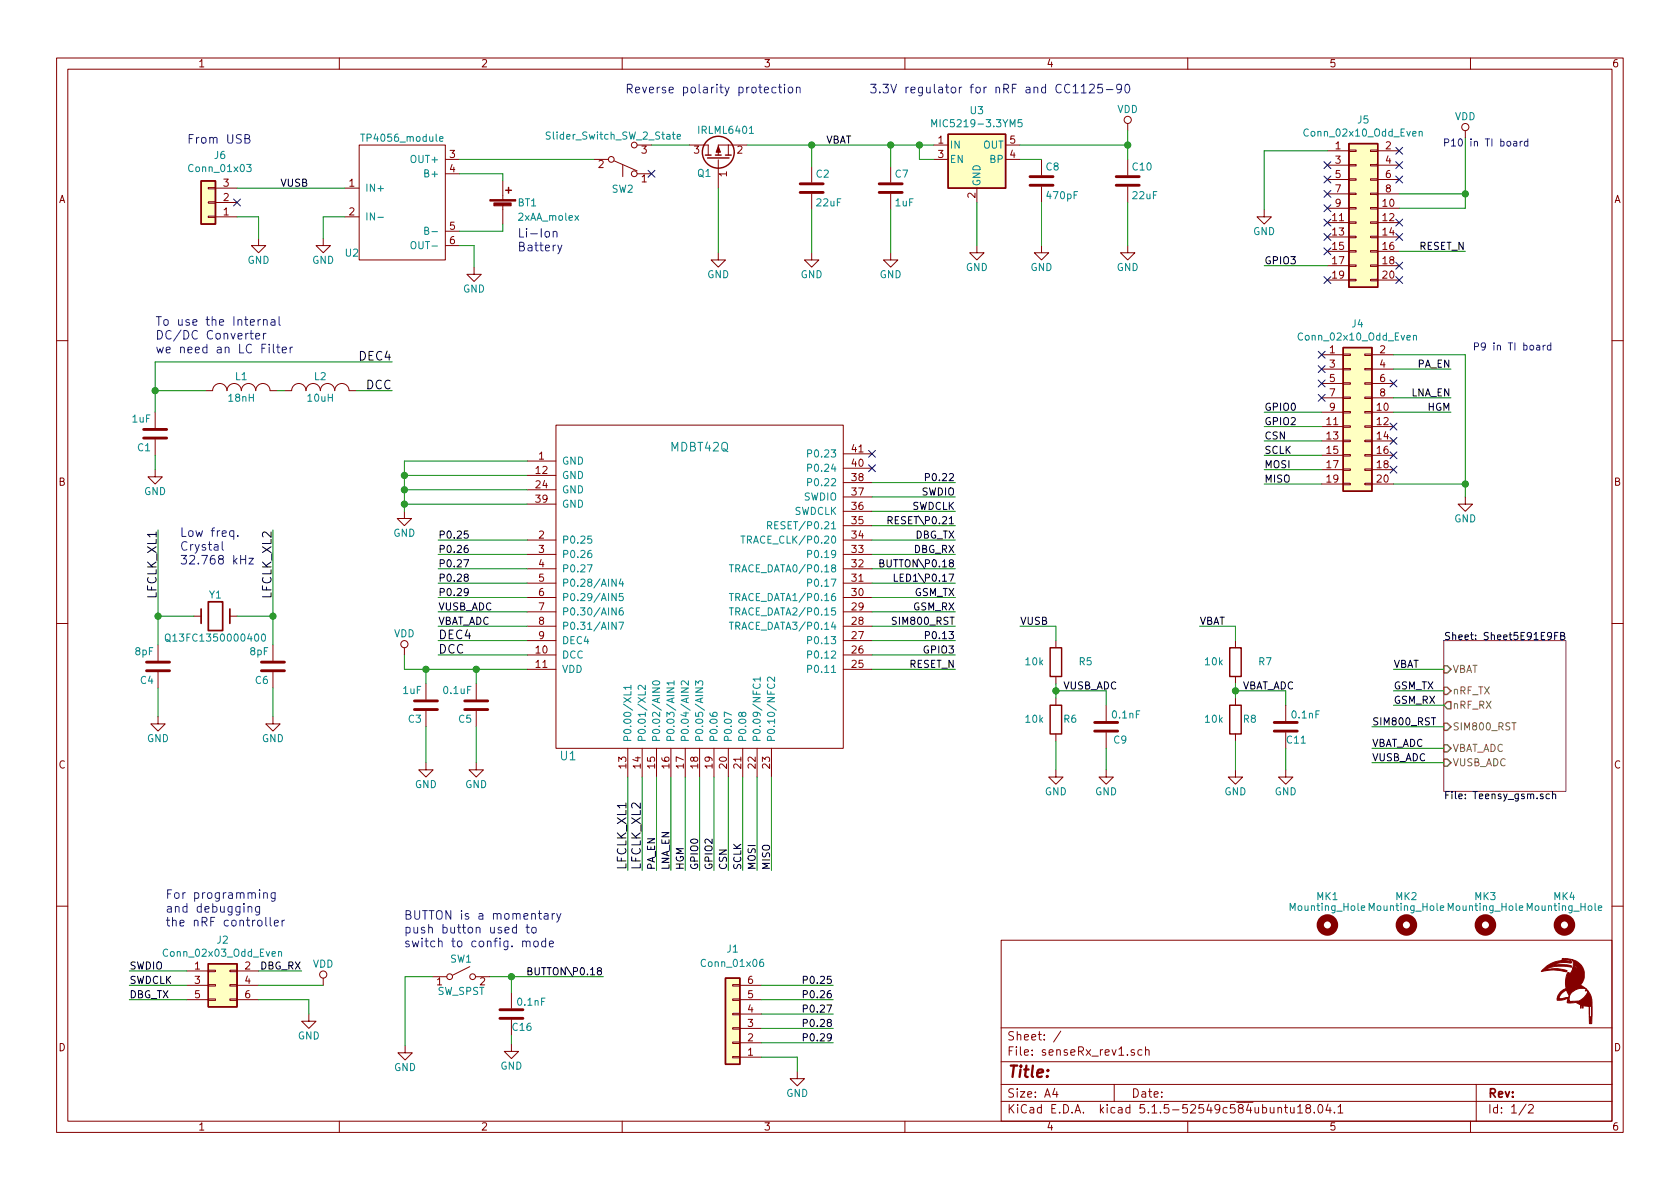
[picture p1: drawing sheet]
EESchema Schematic File Version 4
EELAYER 30 0
EELAYER END
$Descr A4 11693 8268
encoding utf-8
Sheet 1 2
Title ""
Date ""
Rev ""
Comp ""
Comment1 ""
Comment2 ""
Comment3 ""
Comment4 ""
$EndDescr
$Comp
L sense:Battery_Cell BT1
U 1 1
P 3500 1450
F 0 "BT1" H 3600 1500 50  0000 L CNN
F 1 "2xAA_molex" H 3600 1400 50  0000 L CNN
F 2 "sense_fp:JST_XH_B2B-XH-A_1x02_P2.50mm_Vertical" H 3500 1490 60  0001 C CNN
F 3 "" V 3500 1490 60  0000 C CNN
	1    3500 1450
	1    0    0    -1  
$EndComp
$Comp
L sense:Crystal Y1
U 1 1
P 1500 4280
F 0 "Y1" H 1500 4430 50  0000 C CNN
F 1 "Q13FC1350000400" H 1500 4130 50  0000 C CNN
F 2 "sense_fp:Q13FC1350000400_SMD Crystals 32.768KHz" H 1500 4280 50  0001 C CNN
F 3 "" H 1500 4280 50  0000 C CNN
	1    1500 4280
	1    0    0    -1  
$EndComp
$Comp
L sense:LOGO #G1
U 1 1
P 10905 6890
F 0 "#G1" H 10905 6692 60  0001 C CNN
F 1 "LOGO" H 10905 7088 60  0001 C CNN
F 2 "sense_rev3_fp:LOGO" H 10905 6890 60  0001 C CNN
F 3 "" H 10905 6890 60  0001 C CNN
	1    10905 6890
	1    0    0    -1  
$EndComp
$Comp
L sense:C C2
U 1 1
P 5650 1300
F 0 "C2" H 5675 1400 50  0000 L CNN
F 1 "22uF" H 5675 1200 50  0000 L CNN
F 2 "sense_fp:C_1206_3216Metric" H 5688 1150 30  0001 C CNN
F 3 "" H 5650 1300 60  0000 C CNN
	1    5650 1300
	1    0    0    -1  
$EndComp
$Comp
L sense:Mounting_Hole MK1
U 1 1
P 9240 6430
F 0 "MK1" H 9240 6630 50  0000 C CNN
F 1 "Mounting_Hole" H 9240 6555 50  0000 C CNN
F 2 "sense_fp:MountingHole_2.7mm_M2.5" H 9240 6430 50  0001 C CNN
F 3 "" H 9240 6430 50  0001 C CNN
	1    9240 6430
	1    0    0    -1  
$EndComp
$Comp
L sense:GND #PWR03
U 1 1
P 3300 1850
F 0 "#PWR03" H 3300 1600 50  0001 C CNN
F 1 "GND" H 3300 1700 50  0000 C CNN
F 2 "" H 3300 1850 60  0000 C CNN
F 3 "" H 3300 1850 60  0000 C CNN
	1    3300 1850
	1    0    0    -1  
$EndComp
$Comp
L sense:VDD #PWR06
U 1 1
P 7850 900
F 0 "#PWR06" H 7850 750 50  0001 C CNN
F 1 "VDD" H 7850 1050 50  0000 C CNN
F 2 "" H 7850 900 60  0000 C CNN
F 3 "" H 7850 900 60  0000 C CNN
	1    7850 900 
	1    0    0    -1  
$EndComp
$Comp
L sense:Mounting_Hole MK2
U 1 1
P 9790 6430
F 0 "MK2" H 9790 6630 50  0000 C CNN
F 1 "Mounting_Hole" H 9790 6555 50  0000 C CNN
F 2 "sense_fp:MountingHole_2.7mm_M2.5" H 9790 6430 50  0001 C CNN
F 3 "" H 9790 6430 50  0001 C CNN
	1    9790 6430
	1    0    0    -1  
$EndComp
$Comp
L sense:Mounting_Hole MK3
U 1 1
P 10340 6430
F 0 "MK3" H 10340 6630 50  0000 C CNN
F 1 "Mounting_Hole" H 10340 6555 50  0000 C CNN
F 2 "sense_fp:MountingHole_2.7mm_M2.5" H 10340 6430 50  0001 C CNN
F 3 "" H 10340 6430 50  0001 C CNN
	1    10340 6430
	1    0    0    -1  
$EndComp
$Comp
L sense:Mounting_Hole MK4
U 1 1
P 10890 6430
F 0 "MK4" H 10890 6630 50  0000 C CNN
F 1 "Mounting_Hole" H 10890 6555 50  0000 C CNN
F 2 "sense_fp:MountingHole_2.7mm_M2.5" H 10890 6430 50  0001 C CNN
F 3 "" H 10890 6430 50  0001 C CNN
	1    10890 6430
	1    0    0    -1  
$EndComp
$Comp
L sense:INDUCTOR_SMALL L2
U 1 1
P 2230 2710
F 0 "L2" H 2230 2810 50  0000 C CNN
F 1 "10uH" H 2230 2660 50  0000 C CNN
F 2 "sense_fp:L_0805" H 2230 2710 60  0001 C CNN
F 3 "" H 2230 2710 60  0000 C CNN
	1    2230 2710
	1    0    0    -1  
$EndComp
$Comp
L sense:GND #PWR01
U 1 1
P 2820 7270
F 0 "#PWR01" H 2820 7020 50  0001 C CNN
F 1 "GND" H 2820 7120 50  0000 C CNN
F 2 "" H 2820 7270 60  0000 C CNN
F 3 "" H 2820 7270 60  0000 C CNN
	1    2820 7270
	1    0    0    -1  
$EndComp
$Comp
L sense:GND #PWR011
U 1 1
P 1100 4980
F 0 "#PWR011" H 1100 4730 50  0001 C CNN
F 1 "GND" H 1100 4830 50  0000 C CNN
F 2 "" H 1100 4980 60  0000 C CNN
F 3 "" H 1100 4980 60  0000 C CNN
	1    1100 4980
	1    0    0    -1  
$EndComp
$Comp
L sense:GND #PWR014
U 1 1
P 1900 4980
F 0 "#PWR014" H 1900 4730 50  0001 C CNN
F 1 "GND" H 1900 4830 50  0000 C CNN
F 2 "" H 1900 4980 60  0000 C CNN
F 3 "" H 1900 4980 60  0000 C CNN
	1    1900 4980
	1    0    0    -1  
$EndComp
$Comp
L sense:GND #PWR02
U 1 1
P 1080 3260
F 0 "#PWR02" H 1080 3010 50  0001 C CNN
F 1 "GND" H 1080 3110 50  0000 C CNN
F 2 "" H 1080 3260 60  0000 C CNN
F 3 "" H 1080 3260 60  0000 C CNN
	1    1080 3260
	1    0    0    -1  
$EndComp
$Comp
L sense:GND #PWR010
U 1 1
P 2965 5300
F 0 "#PWR010" H 2965 5050 50  0001 C CNN
F 1 "GND" H 2965 5150 50  0000 C CNN
F 2 "" H 2965 5300 60  0000 C CNN
F 3 "" H 2965 5300 60  0000 C CNN
	1    2965 5300
	1    0    0    -1  
$EndComp
$Comp
L sense:GND #PWR012
U 1 1
P 3315 5300
F 0 "#PWR012" H 3315 5050 50  0001 C CNN
F 1 "GND" H 3315 5150 50  0000 C CNN
F 2 "" H 3315 5300 60  0000 C CNN
F 3 "" H 3315 5300 60  0000 C CNN
	1    3315 5300
	1    0    0    -1  
$EndComp
$Comp
L sense:GND #PWR07
U 1 1
P 2815 3550
F 0 "#PWR07" H 2815 3300 50  0001 C CNN
F 1 "GND" H 2815 3400 50  0000 C CNN
F 2 "" H 2815 3550 60  0000 C CNN
F 3 "" H 2815 3550 60  0000 C CNN
	1    2815 3550
	1    0    0    -1  
$EndComp
Text Label 3050 4450 0    60   ~ 0
DEC4
Text Label 3050 4550 0    60   ~ 0
DCC
$Comp
L sense:VDD #PWR09
U 1 1
P 2815 4550
F 0 "#PWR09" H 2815 4400 50  0001 C CNN
F 1 "VDD" H 2815 4700 50  0000 C CNN
F 2 "" H 2815 4550 60  0000 C CNN
F 3 "" H 2815 4550 60  0000 C CNN
	1    2815 4550
	1    0    0    -1  
$EndComp
Text Label 2730 2510 2    60   ~ 0
DEC4
Text Label 2730 2710 2    60   ~ 0
DCC
Text Label 4370 6050 1    60   ~ 0
LFCLK_XL1
Text Label 4470 6050 1    60   ~ 0
LFCLK_XL2
Text Label 1100 3680 3    60   ~ 0
LFCLK_XL1
Text Label 1900 3680 3    60   ~ 0
LFCLK_XL2
Text Label 900  6750 0    50   ~ 0
SWDIO
Text Label 900  6850 0    50   ~ 0
SWDCLK
$Comp
L sense:VDD #PWR05
U 1 1
P 2250 6850
F 0 "#PWR05" H 2250 6700 50  0001 C CNN
F 1 "VDD" H 2250 7000 50  0000 C CNN
F 2 "" H 2250 6850 60  0000 C CNN
F 3 "" H 2250 6850 60  0000 C CNN
	1    2250 6850
	1    0    0    -1  
$EndComp
$Comp
L sense:C C6
U 1 1
P 1900 4630
F 0 "C6" H 1925 4730 50  0000 L CNN
F 1 "8pF" H 1925 4530 50  0000 L CNN
F 2 "sense_fp:C_0402_1005Metric" H 1938 4480 30  0001 C CNN
F 3 "" H 1900 4630 60  0000 C CNN
	1    1900 4630
	-1   0    0    1   
$EndComp
$Comp
L sense:C C4
U 1 1
P 1100 4630
F 0 "C4" H 1125 4730 50  0000 L CNN
F 1 "8pF" H 1125 4530 50  0000 L CNN
F 2 "sense_fp:C_0402_1005Metric" H 1138 4480 30  0001 C CNN
F 3 "" H 1100 4630 60  0000 C CNN
	1    1100 4630
	-1   0    0    1   
$EndComp
$Comp
L sense:C C3
U 1 1
P 2965 4900
F 0 "C3" H 2990 5000 50  0000 L CNN
F 1 "1uF" H 2990 4800 50  0000 L CNN
F 2 "sense_fp:C_0603_1608Metric" H 3003 4750 30  0001 C CNN
F 3 "" H 2965 4900 60  0000 C CNN
	1    2965 4900
	-1   0    0    1   
$EndComp
$Comp
L sense:C C5
U 1 1
P 3315 4900
F 0 "C5" H 3340 5000 50  0000 L CNN
F 1 "0.1uF" H 3340 4800 50  0000 L CNN
F 2 "sense_fp:C_0402_1005Metric" H 3353 4750 30  0001 C CNN
F 3 "" H 3315 4900 60  0000 C CNN
	1    3315 4900
	-1   0    0    1   
$EndComp
$Comp
L sense:C C1
U 1 1
P 1080 3010
F 0 "C1" H 1105 3110 50  0000 L CNN
F 1 "1uF" H 1105 2910 50  0000 L CNN
F 2 "sense_fp:C_0603_1608Metric" H 1118 2860 30  0001 C CNN
F 3 "" H 1080 3010 60  0000 C CNN
	1    1080 3010
	-1   0    0    1   
$EndComp
$Comp
L sense:INDUCTOR_SMALL L1
U 1 1
P 1680 2710
F 0 "L1" H 1680 2810 50  0000 C CNN
F 1 "18nH" H 1680 2660 50  0000 C CNN
F 2 "sense_fp:C_0603_1608Metric" H 1680 2710 60  0001 C CNN
F 3 "" H 1680 2710 60  0000 C CNN
	1    1680 2710
	1    0    0    -1  
$EndComp
$Comp
L sense:Q_PMOS_DGS Q1
U 1 1
P 5000 1100
F 0 "Q1" V 4900 1250 50  0000 R CNN
F 1 "IRLML6401" V 5200 1250 50  0000 R CNN
F 2 "sense_fp:SOT-23" H 5200 1200 29  0001 C CNN
F 3 "" H 5000 1100 60  0000 C CNN
	1    5000 1100
	0    -1   -1   0   
$EndComp
Wire Wire Line
	1080 2510 1080 2710
Wire Wire Line
	1080 2710 1430 2710
Wire Wire Line
	1080 3160 1080 3260
Wire Wire Line
	1080 2510 2730 2510
Connection ~ 1080 2710
Wire Wire Line
	2815 4650 2965 4650
Wire Wire Line
	2965 4750 2965 4650
Connection ~ 2965 4650
Wire Wire Line
	3315 4750 3315 4650
Wire Wire Line
	2965 5050 2965 5300
Wire Wire Line
	1100 3680 1100 4280
Wire Wire Line
	1650 4280 1900 4280
Wire Wire Line
	1900 3680 1900 4280
Wire Wire Line
	1100 4780 1100 4980
Wire Wire Line
	1900 4780 1900 4980
Connection ~ 1900 4280
Wire Wire Line
	1350 4280 1100 4280
Connection ~ 1100 4280
Wire Wire Line
	2815 3200 2815 3300
Connection ~ 2815 3300
Connection ~ 2815 3400
Connection ~ 2815 3500
Wire Wire Line
	2815 4550 2815 4650
Wire Wire Line
	3315 5050 3315 5300
Wire Wire Line
	1980 2710 1930 2710
Wire Wire Line
	2730 2710 2480 2710
Wire Wire Line
	5200 1000 5650 1000
Wire Wire Line
	1080 2710 1080 2860
Wire Wire Line
	1900 4280 1900 4480
Wire Wire Line
	1100 4280 1100 4480
Wire Wire Line
	2815 3300 2815 3400
Wire Wire Line
	2815 3400 2815 3500
Wire Wire Line
	2815 3500 2815 3550
Wire Wire Line
	5650 1000 5650 1150
Text Notes 3600 1750 0    60   ~ 0
Li-Ion\nBattery
Text Notes 4350 650  0    60   ~ 0
Reverse polarity protection
Text Notes 2810 6595 0    60   ~ 0
BUTTON is a momentary \npush button used to \nswitch to config. mode
Text Notes 1080 2460 0    60   ~ 0
To use the Internal \nDC/DC Converter \nwe need an LC Filter
Text Notes 1150 6450 0    60   ~ 0
For programming \nand debugging \nthe nRF controller
Text Notes 1250 3930 0    60   ~ 0
Low freq. \nCrystal\n32.768 kHz\n
$Comp
L sense:GND #PWR04
U 1 1
P 2150 7050
F 0 "#PWR04" H 2150 6800 50  0001 C CNN
F 1 "GND" H 2150 6900 50  0000 C CNN
F 2 "" H 2150 7050 60  0000 C CNN
F 3 "" H 2150 7050 60  0000 C CNN
	1    2150 7050
	1    0    0    -1  
$EndComp
$Comp
L sense:Slider_Switch_SW_2_State SW2
U 1 1
P 4335 1100
F 0 "SW2" H 4335 1310 50  0000 C CNN
F 1 "Slider_Switch_SW_2_State" H 4270 940 50  0000 C CNN
F 2 "sense_fp:SlideSwitch_1P2T_Straight" H 4335 1100 50  0001 C CNN
F 3 "" H 4335 1100 50  0001 C CNN
	1    4335 1100
	1    0    0    1   
$EndComp
Wire Wire Line
	4535 1000 4800 1000
$Comp
L sense:C C16
U 1 1
P 3560 7050
F 0 "C16" H 3410 7145 50  0000 L CNN
F 1 "0.1nF" H 3315 6970 50  0000 L CNN
F 2 "sense_fp:C_0402_1005Metric" H 3598 6900 30  0001 C CNN
F 3 "" H 3560 7050 60  0000 C CNN
	1    3560 7050
	-1   0    0    1   
$EndComp
$Comp
L sense:GND #PWR032
U 1 1
P 3560 7260
F 0 "#PWR032" H 3560 7010 50  0001 C CNN
F 1 "GND" H 3560 7110 50  0000 C CNN
F 2 "" H 3560 7260 60  0000 C CNN
F 3 "" H 3560 7260 60  0000 C CNN
	1    3560 7260
	1    0    0    -1  
$EndComp
$Comp
L sense:Conn_02x03_Odd_Even J2
U 1 1
P 1500 6850
F 0 "J2" H 1550 7167 50  0000 C CNN
F 1 "Conn_02x03_Odd_Even" H 1550 7076 50  0000 C CNN
F 2 "sense_fp:PinHeader_2x03_P2.54mm_Vertical" H 1500 6850 50  0001 C CNN
F 3 "~" H 1500 6850 50  0001 C CNN
	1    1500 6850
	1    0    0    -1  
$EndComp
$Comp
L sense:SW_SPST SW1
U 1 1
P 3210 6790
F 0 "SW1" H 3210 6915 50  0000 C CNN
F 1 "SW_SPST" H 3210 6690 50  0000 C CNN
F 2 "sense_fp:SW_PUSH_6mm" H 3210 6790 50  0001 C CNN
F 3 "" H 3210 6790 50  0001 C CNN
	1    3210 6790
	1    0    0    -1  
$EndComp
NoConn ~ 4535 1200
$Comp
L sense:Conn_02x10_Odd_Even J5
U 1 1
P 9440 1440
F 0 "J5" H 9490 2057 50  0000 C CNN
F 1 "Conn_02x10_Odd_Even" H 9490 1966 50  0000 C CNN
F 2 "Connector_PinSocket_1.27mm:PinSocket_2x10_P1.27mm_Vertical" H 9440 1440 50  0001 C CNN
F 3 "~" H 9440 1440 50  0001 C CNN
	1    9440 1440
	1    0    0    -1  
$EndComp
$Comp
L sense:Conn_02x10_Odd_Even J4
U 1 1
P 9400 2860
F 0 "J4" H 9450 3477 50  0000 C CNN
F 1 "Conn_02x10_Odd_Even" H 9450 3386 50  0000 C CNN
F 2 "Connector_PinSocket_1.27mm:PinSocket_2x10_P1.27mm_Vertical" H 9400 2860 50  0001 C CNN
F 3 "~" H 9400 2860 50  0001 C CNN
	1    9400 2860
	1    0    0    -1  
$EndComp
Text Notes 10650 1020 2    50   ~ 0
P10 in TI board
Text Notes 10810 2440 2    50   ~ 0
P9 in TI board
Text Label 8800 2860 0    50   ~ 0
GPIO0
Text Label 8800 2960 0    50   ~ 0
GPIO2
Text Label 8800 3060 0    50   ~ 0
CSN
Text Label 8800 3160 0    50   ~ 0
SCLK
Text Label 8800 3260 0    50   ~ 0
MOSI
Text Label 8800 3360 0    50   ~ 0
MISO
$Comp
L sense:GND #PWR0101
U 1 1
P 10200 3450
F 0 "#PWR0101" H 10200 3200 50  0001 C CNN
F 1 "GND" H 10200 3300 50  0000 C CNN
F 2 "" H 10200 3450 60  0000 C CNN
F 3 "" H 10200 3450 60  0000 C CNN
	1    10200 3450
	1    0    0    -1  
$EndComp
Text Label 8800 1840 0    50   ~ 0
GPIO3
Text Label 10200 1740 2    50   ~ 0
RESET_N
$Comp
L sense:GND #PWR0102
U 1 1
P 8800 1450
F 0 "#PWR0102" H 8800 1200 50  0001 C CNN
F 1 "GND" H 8800 1300 50  0000 C CNN
F 2 "" H 8800 1450 60  0000 C CNN
F 3 "" H 8800 1450 60  0000 C CNN
	1    8800 1450
	1    0    0    -1  
$EndComp
NoConn ~ 9200 2660
NoConn ~ 9200 2460
NoConn ~ 9200 2560
NoConn ~ 9200 2760
NoConn ~ 9740 1940
NoConn ~ 9740 1840
NoConn ~ 9740 1640
NoConn ~ 9740 1540
NoConn ~ 9240 1440
NoConn ~ 9740 1140
NoConn ~ 9740 1240
NoConn ~ 9240 1340
NoConn ~ 9740 1040
NoConn ~ 9240 1140
NoConn ~ 9240 1240
NoConn ~ 9240 1540
NoConn ~ 9240 1640
NoConn ~ 9240 1740
NoConn ~ 9240 1940
$Comp
L sense:Conn_01x06 J1
U 1 1
P 5100 7150
F 0 "J1" H 5100 6600 50  0000 C CNN
F 1 "Conn_01x06" H 5100 6700 50  0000 C CNN
F 2 "sense_fp:PinHeader_1x06_P2.54mm_Vertical" H 5100 7150 50  0001 C CNN
F 3 "" H 5100 7150 50  0001 C CNN
	1    5100 7150
	-1   0    0    1   
$EndComp
Text Label 6650 3450 2    50   ~ 0
SWDIO
Text Label 6650 3550 2    50   ~ 0
SWDCLK
Text Label 6650 3650 2    50   ~ 0
RESET\P0.21
Text Label 6650 3750 2    50   ~ 0
DBG_TX
NoConn ~ 6070 3150
NoConn ~ 6070 3250
$Comp
L sense:MDBT42Q U1
U 1 1
P 4870 3850
F 0 "U1" H 3955 2450 60  0000 C CNN
F 1 "MDBT42Q" H 4870 4600 60  0000 C CNN
F 2 "sense_fp:mdbt42Q" H 4670 4950 60  0001 C CNN
F 3 "" H 4670 4950 60  0000 C CNN
	1    4870 3850
	1    0    0    -1  
$EndComp
Wire Wire Line
	4370 5400 4370 6050
Wire Wire Line
	4470 5400 4470 6050
Wire Wire Line
	2965 4650 3315 4650
Connection ~ 3315 4650
Wire Wire Line
	3315 4650 3670 4650
Wire Wire Line
	3670 4550 3050 4550
Wire Wire Line
	3670 4450 3050 4450
Wire Wire Line
	2815 3200 3670 3200
Wire Wire Line
	2815 3300 3670 3300
Wire Wire Line
	2815 3400 3670 3400
Wire Wire Line
	2815 3500 3670 3500
Wire Wire Line
	6650 3450 6070 3450
Wire Wire Line
	6070 3550 6650 3550
Wire Wire Line
	6650 3650 6070 3650
Wire Wire Line
	6070 3750 6650 3750
Wire Wire Line
	6650 3850 6070 3850
Wire Wire Line
	6070 3950 6650 3950
Text Label 6650 4650 2    50   ~ 0
RESET_N
Text Label 6650 4550 2    50   ~ 0
GPIO3
Text Label 4870 6050 1    50   ~ 0
GPIO0
Text Label 5070 6050 1    50   ~ 0
CSN
Text Label 5170 6050 1    50   ~ 0
SCLK
Text Label 5270 6050 1    50   ~ 0
MOSI
Text Label 5370 6050 1    50   ~ 0
MISO
Wire Wire Line
	4570 5400 4570 6050
Text Label 4770 6050 1    50   ~ 0
HGM
Text Label 4670 6050 1    50   ~ 0
LNA_EN
Text Label 4570 6050 1    50   ~ 0
PA_EN
Text Label 6650 4050 2    50   ~ 0
LED1\P0.17
Text Label 6650 4150 2    50   ~ 0
GSM_TX
Text Label 6650 4250 2    50   ~ 0
GSM_RX
Text Label 6650 4350 2    50   ~ 0
SIM800_RST
Wire Wire Line
	6070 4550 6650 4550
Wire Wire Line
	6650 4450 6070 4450
Wire Wire Line
	6070 4350 6650 4350
Wire Wire Line
	6650 4250 6070 4250
Wire Wire Line
	6070 4150 6650 4150
Wire Wire Line
	6650 4050 6070 4050
Wire Wire Line
	4670 6050 4670 5400
Wire Wire Line
	4770 5400 4770 6050
Wire Wire Line
	4870 6050 4870 5400
Wire Wire Line
	4970 5400 4970 6050
Wire Wire Line
	5070 6050 5070 5400
Wire Wire Line
	5170 5400 5170 6050
Wire Wire Line
	5270 6050 5270 5400
Wire Wire Line
	5370 5400 5370 6050
Text Label 6650 4450 2    50   ~ 0
P0.13
Text Label 3050 4150 0    50   ~ 0
P0.29
Text Label 3050 4050 0    50   ~ 0
P0.28
Text Label 3050 4250 0    50   ~ 0
VUSB_ADC
Text Label 3050 4350 0    50   ~ 0
VBAT_ADC
Text Label 3050 3950 0    50   ~ 0
P0.27
Text Label 3050 3850 0    50   ~ 0
P0.26
Wire Wire Line
	3050 3750 3670 3750
Wire Wire Line
	3670 3850 3050 3850
Wire Wire Line
	3050 3950 3670 3950
Wire Wire Line
	3670 4050 3050 4050
Wire Wire Line
	3050 4150 3670 4150
Wire Wire Line
	3670 4250 3050 4250
Wire Wire Line
	3050 4350 3670 4350
Text Label 3050 3750 0    50   ~ 0
P0.25
Wire Wire Line
	6650 4650 6070 4650
Text Label 6650 3350 2    50   ~ 0
P0.22
Wire Wire Line
	6650 3350 6070 3350
Wire Wire Line
	5550 7350 5300 7350
Wire Wire Line
	5300 7250 5800 7250
Wire Wire Line
	5300 7150 5800 7150
Wire Wire Line
	5800 7050 5300 7050
Wire Wire Line
	5300 6950 5800 6950
Wire Wire Line
	5800 6850 5300 6850
$Comp
L sense:VDD #PWR0105
U 1 1
P 10200 950
F 0 "#PWR0105" H 10200 800 50  0001 C CNN
F 1 "VDD" H 10200 1100 50  0000 C CNN
F 2 "" H 10200 950 60  0000 C CNN
F 3 "" H 10200 950 60  0000 C CNN
	1    10200 950 
	1    0    0    -1  
$EndComp
Wire Wire Line
	10200 3450 10200 3360
Wire Wire Line
	10200 2460 9700 2460
Wire Wire Line
	9700 3360 10200 3360
Connection ~ 10200 3360
Wire Wire Line
	10200 3360 10200 2460
Wire Wire Line
	9700 2560 10100 2560
Wire Wire Line
	9700 2760 10100 2760
Wire Wire Line
	9700 2860 10100 2860
NoConn ~ 9700 2660
NoConn ~ 9700 2960
Wire Wire Line
	8800 2960 9200 2960
Wire Wire Line
	9200 2860 8800 2860
Wire Wire Line
	8800 3060 9200 3060
NoConn ~ 9700 3160
NoConn ~ 9700 3260
NoConn ~ 9700 3060
Wire Wire Line
	9200 3160 8800 3160
Wire Wire Line
	9200 3260 8800 3260
Wire Wire Line
	9200 3360 8800 3360
Wire Wire Line
	8800 1450 8800 1040
Wire Wire Line
	8800 1040 9240 1040
Wire Wire Line
	10200 950  10200 1340
Wire Wire Line
	10200 1440 9740 1440
Wire Wire Line
	9740 1340 10200 1340
Connection ~ 10200 1340
Wire Wire Line
	10200 1340 10200 1440
Wire Wire Line
	9240 1840 8800 1840
Wire Wire Line
	9740 1740 10200 1740
Text Label 5800 6850 2    50   ~ 0
P0.25
Text Label 5800 6950 2    50   ~ 0
P0.26
Text Label 5800 7050 2    50   ~ 0
P0.27
Text Label 5800 7150 2    50   ~ 0
P0.28
Text Label 5800 7250 2    50   ~ 0
P0.29
Text Label 6650 3950 2    50   ~ 0
BUTTON\P0.18
Text Label 4200 6790 2    50   ~ 0
BUTTON\P0.18
Wire Wire Line
	3560 7200 3560 7260
Wire Wire Line
	2820 7270 2820 6790
Wire Wire Line
	2820 6790 3010 6790
Wire Wire Line
	3410 6790 3560 6790
Wire Wire Line
	3560 6900 3560 6790
Connection ~ 3560 6790
Wire Wire Line
	3560 6790 4200 6790
Text Label 10100 2860 2    50   ~ 0
HGM
Text Label 10100 2760 2    50   ~ 0
LNA_EN
Text Label 4970 6050 1    50   ~ 0
GPIO2
Text Label 10100 2560 2    50   ~ 0
PA_EN
$Comp
L sense:GND #PWR0106
U 1 1
P 5000 1750
F 0 "#PWR0106" H 5000 1500 50  0001 C CNN
F 1 "GND" H 5000 1600 50  0000 C CNN
F 2 "" H 5000 1750 60  0000 C CNN
F 3 "" H 5000 1750 60  0000 C CNN
	1    5000 1750
	1    0    0    -1  
$EndComp
Wire Wire Line
	5000 1300 5000 1750
Wire Wire Line
	3300 1700 3300 1850
$Comp
L sense:MIC5219-3.3YM5 U3
U 1 1
P 6800 1100
F 0 "U3" H 6800 1442 50  0000 C CNN
F 1 "MIC5219-3.3YM5" H 6800 1351 50  0000 C CNN
F 2 "sense_fp:SOT-23-5" H 6800 1425 50  0001 C CNN
F 3 "http://ww1.microchip.com/downloads/en/DeviceDoc/MIC5219-500mA-Peak-Output-LDO-Regulator-DS20006021A.pdf" H 6800 1100 50  0001 C CNN
	1    6800 1100
	1    0    0    -1  
$EndComp
$Comp
L sense:C C7
U 1 1
P 6200 1300
F 0 "C7" H 6225 1400 50  0000 L CNN
F 1 "1uF" H 6225 1200 50  0000 L CNN
F 2 "sense_fp:C_0603_1608Metric" H 6238 1150 30  0001 C CNN
F 3 "" H 6200 1300 60  0000 C CNN
	1    6200 1300
	1    0    0    -1  
$EndComp
Wire Wire Line
	5650 1000 6200 1000
Connection ~ 5650 1000
Wire Wire Line
	6200 1150 6200 1000
Connection ~ 6200 1000
Wire Wire Line
	6200 1000 6400 1000
Wire Wire Line
	6500 1100 6400 1100
Wire Wire Line
	6400 1100 6400 1000
Connection ~ 6400 1000
Wire Wire Line
	6400 1000 6500 1000
Wire Wire Line
	5650 1450 5650 1750
$Comp
L sense:GND #PWR0107
U 1 1
P 5650 1750
F 0 "#PWR0107" H 5650 1500 50  0001 C CNN
F 1 "GND" H 5650 1600 50  0000 C CNN
F 2 "" H 5650 1750 60  0000 C CNN
F 3 "" H 5650 1750 60  0000 C CNN
	1    5650 1750
	1    0    0    -1  
$EndComp
Wire Wire Line
	6200 1450 6200 1750
$Comp
L sense:GND #PWR0108
U 1 1
P 6200 1750
F 0 "#PWR0108" H 6200 1500 50  0001 C CNN
F 1 "GND" H 6200 1600 50  0000 C CNN
F 2 "" H 6200 1750 60  0000 C CNN
F 3 "" H 6200 1750 60  0000 C CNN
	1    6200 1750
	1    0    0    -1  
$EndComp
Wire Wire Line
	6800 1400 6800 1700
$Comp
L sense:GND #PWR0109
U 1 1
P 6800 1700
F 0 "#PWR0109" H 6800 1450 50  0001 C CNN
F 1 "GND" H 6800 1550 50  0000 C CNN
F 2 "" H 6800 1700 60  0000 C CNN
F 3 "" H 6800 1700 60  0000 C CNN
	1    6800 1700
	1    0    0    -1  
$EndComp
$Comp
L sense:C C8
U 1 1
P 7250 1250
F 0 "C8" H 7275 1350 50  0000 L CNN
F 1 "470pF" H 7275 1150 50  0000 L CNN
F 2 "sense_fp:C_0603_HandSoldering" H 7288 1100 30  0001 C CNN
F 3 "" H 7250 1250 60  0000 C CNN
	1    7250 1250
	1    0    0    -1  
$EndComp
Wire Wire Line
	7250 1400 7250 1700
$Comp
L sense:GND #PWR0110
U 1 1
P 7250 1700
F 0 "#PWR0110" H 7250 1450 50  0001 C CNN
F 1 "GND" H 7250 1550 50  0000 C CNN
F 2 "" H 7250 1700 60  0000 C CNN
F 3 "" H 7250 1700 60  0000 C CNN
	1    7250 1700
	1    0    0    -1  
$EndComp
Wire Wire Line
	7100 1100 7250 1100
Wire Wire Line
	7100 1000 7850 1000
Wire Wire Line
	7850 1000 7850 900 
$Comp
L sense:C C10
U 1 1
P 7850 1250
F 0 "C10" H 7875 1350 50  0000 L CNN
F 1 "22uF" H 7875 1150 50  0000 L CNN
F 2 "sense_fp:C_1206_3216Metric" H 7888 1100 30  0001 C CNN
F 3 "" H 7850 1250 60  0000 C CNN
	1    7850 1250
	1    0    0    -1  
$EndComp
Wire Wire Line
	7850 1400 7850 1700
$Comp
L sense:GND #PWR0111
U 1 1
P 7850 1700
F 0 "#PWR0111" H 7850 1450 50  0001 C CNN
F 1 "GND" H 7850 1550 50  0000 C CNN
F 2 "" H 7850 1700 60  0000 C CNN
F 3 "" H 7850 1700 60  0000 C CNN
	1    7850 1700
	1    0    0    -1  
$EndComp
Wire Wire Line
	7850 1000 7850 1100
Connection ~ 7850 1000
Text Notes 6050 650  0    60   ~ 0
3.3V regulator for nRF and CC1125-90
$Comp
L sense:TP4056_module U2
U 1 1
P 2800 1400
F 0 "U2" H 2450 1050 50  0000 C CNN
F 1 "TP4056_module" H 2800 1850 50  0000 C CNN
F 2 "sense_fp:TP4056_module" H 2800 1400 50  0001 C CNN
F 3 "" H 2800 1400 50  0001 C CNN
	1    2800 1400
	1    0    0    -1  
$EndComp
Wire Wire Line
	3200 1700 3300 1700
Wire Wire Line
	3500 1600 3200 1600
Wire Wire Line
	3500 1600 3500 1550
Wire Wire Line
	3200 1200 3500 1200
Wire Wire Line
	3500 1200 3500 1250
Wire Wire Line
	3200 1100 4135 1100
$Comp
L sense:Conn_01x03 J6
U 1 1
P 1450 1400
F 0 "J6" H 1368 1075 50  0000 C CNN
F 1 "Conn_01x03" H 1368 1166 50  0000 C CNN
F 2 "sense_fp:PinHeader_1x03_P2.54mm_Vertical" H 1450 1400 50  0001 C CNN
F 3 "" H 1450 1400 50  0001 C CNN
	1    1450 1400
	-1   0    0    1   
$EndComp
Wire Wire Line
	1650 1300 2400 1300
Text Notes 1300 1000 0    60   ~ 0
From USB
Text Label 5750 1000 0    50   ~ 0
VBAT
$Sheet
S 10050 4450 850  1050
U 5E91E9FC
F0 "Sheet5E91E9FB" 50
F1 "Teensy_gsm.sch" 50
F2 "VBAT" I L 10050 4650 50 
F3 "nRF_TX" I L 10050 4800 50 
F4 "SIM800_RST" I L 10050 5050 50 
F5 "nRF_RX" O L 10050 4900 50 
F6 "VBAT_ADC" I L 10050 5200 50 
F7 "VUSB_ADC" I L 10050 5300 50 
$EndSheet
Wire Wire Line
	1800 6850 2250 6850
Wire Wire Line
	2150 6950 1800 6950
Wire Wire Line
	1800 6750 2100 6750
Wire Wire Line
	900  6750 1300 6750
Wire Wire Line
	1300 6850 900  6850
Wire Wire Line
	900  6950 1300 6950
Text Label 2100 6750 2    50   ~ 0
DBG_RX
Text Label 900  6950 0    50   ~ 0
DBG_TX
Text Label 6650 3850 2    50   ~ 0
DBG_RX
Wire Wire Line
	9700 4650 10050 4650
Wire Wire Line
	10050 4800 9700 4800
Text Label 9700 4800 0    50   ~ 0
GSM_TX
Text Label 9700 4900 0    50   ~ 0
GSM_RX
Wire Wire Line
	9700 4900 10050 4900
Text Label 9700 4650 0    50   ~ 0
VBAT
Text Label 9550 5050 0    50   ~ 0
SIM800_RST
Wire Wire Line
	9550 5050 10050 5050
$Comp
L sense:R R7
U 1 1
P 8600 4600
F 0 "R7" H 8393 4600 50  0000 C CNN
F 1 "10k" H 8750 4600 50  0000 C CNN
F 2 "sense_fp:R_0603_HandSoldering" V 8530 4600 50  0001 C CNN
F 3 "" H 8600 4600 50  0001 C CNN
	1    8600 4600
	-1   0    0    1   
$EndComp
Wire Wire Line
	8350 4350 8600 4350
Wire Wire Line
	8600 4350 8600 4450
Text Label 8350 4350 0    50   ~ 0
VBAT
$Comp
L sense:R R8
U 1 1
P 8600 5000
F 0 "R8" H 8500 5000 50  0000 C CNN
F 1 "10k" H 8750 5000 50  0000 C CNN
F 2 "sense_fp:R_0603_HandSoldering" V 8530 5000 50  0001 C CNN
F 3 "" H 8600 5000 50  0001 C CNN
	1    8600 5000
	-1   0    0    1   
$EndComp
Wire Wire Line
	8600 4750 8600 4800
$Comp
L sense:GND #PWR0112
U 1 1
P 8600 5350
F 0 "#PWR0112" H 8600 5100 50  0001 C CNN
F 1 "GND" H 8600 5200 50  0000 C CNN
F 2 "" H 8600 5350 60  0000 C CNN
F 3 "" H 8600 5350 60  0000 C CNN
	1    8600 5350
	1    0    0    -1  
$EndComp
Wire Wire Line
	8600 5150 8600 5350
Wire Wire Line
	8600 4800 8950 4800
Wire Wire Line
	8950 4800 8950 4900
Connection ~ 8600 4800
Wire Wire Line
	8600 4800 8600 4850
$Comp
L sense:C C11
U 1 1
P 8950 5050
F 0 "C11" H 8800 5145 50  0000 L CNN
F 1 "0.1nF" H 8705 4970 50  0000 L CNN
F 2 "sense_fp:C_0402_1005Metric" H 8988 4900 30  0001 C CNN
F 3 "" H 8950 5050 60  0000 C CNN
	1    8950 5050
	-1   0    0    1   
$EndComp
$Comp
L sense:GND #PWR0113
U 1 1
P 8950 5350
F 0 "#PWR0113" H 8950 5100 50  0001 C CNN
F 1 "GND" H 8950 5200 50  0000 C CNN
F 2 "" H 8950 5350 60  0000 C CNN
F 3 "" H 8950 5350 60  0000 C CNN
	1    8950 5350
	1    0    0    -1  
$EndComp
Wire Wire Line
	8950 5200 8950 5350
NoConn ~ 1650 1400
Text Label 1950 1300 0    50   ~ 0
VUSB
Text Label 8650 4800 0    50   ~ 0
VBAT_ADC
$Comp
L sense:R R5
U 1 1
P 7350 4600
F 0 "R5" H 7143 4600 50  0000 C CNN
F 1 "10k" H 7500 4600 50  0000 C CNN
F 2 "sense_fp:R_0603_HandSoldering" V 7280 4600 50  0001 C CNN
F 3 "" H 7350 4600 50  0001 C CNN
	1    7350 4600
	-1   0    0    1   
$EndComp
Wire Wire Line
	7100 4350 7350 4350
Wire Wire Line
	7350 4350 7350 4450
Text Label 7100 4350 0    50   ~ 0
VUSB
$Comp
L sense:R R6
U 1 1
P 7350 5000
F 0 "R6" H 7250 5000 50  0000 C CNN
F 1 "10k" H 7500 5000 50  0000 C CNN
F 2 "sense_fp:R_0603_HandSoldering" V 7280 5000 50  0001 C CNN
F 3 "" H 7350 5000 50  0001 C CNN
	1    7350 5000
	-1   0    0    1   
$EndComp
Wire Wire Line
	7350 4750 7350 4800
$Comp
L sense:GND #PWR0114
U 1 1
P 7350 5350
F 0 "#PWR0114" H 7350 5100 50  0001 C CNN
F 1 "GND" H 7350 5200 50  0000 C CNN
F 2 "" H 7350 5350 60  0000 C CNN
F 3 "" H 7350 5350 60  0000 C CNN
	1    7350 5350
	1    0    0    -1  
$EndComp
Wire Wire Line
	7350 5150 7350 5350
Wire Wire Line
	7350 4800 7700 4800
Wire Wire Line
	7700 4800 7700 4900
Connection ~ 7350 4800
Wire Wire Line
	7350 4800 7350 4850
$Comp
L sense:C C9
U 1 1
P 7700 5050
F 0 "C9" H 7550 5145 50  0000 L CNN
F 1 "0.1nF" H 7455 4970 50  0000 L CNN
F 2 "sense_fp:C_0402_1005Metric" H 7738 4900 30  0001 C CNN
F 3 "" H 7700 5050 60  0000 C CNN
	1    7700 5050
	-1   0    0    1   
$EndComp
$Comp
L sense:GND #PWR0115
U 1 1
P 7700 5350
F 0 "#PWR0115" H 7700 5100 50  0001 C CNN
F 1 "GND" H 7700 5200 50  0000 C CNN
F 2 "" H 7700 5350 60  0000 C CNN
F 3 "" H 7700 5350 60  0000 C CNN
	1    7700 5350
	1    0    0    -1  
$EndComp
Wire Wire Line
	7700 5200 7700 5350
Text Label 7400 4800 0    50   ~ 0
VUSB_ADC
Wire Wire Line
	10050 5200 9550 5200
Wire Wire Line
	10050 5300 9550 5300
Text Label 9550 5200 0    50   ~ 0
VBAT_ADC
Text Label 9550 5300 0    50   ~ 0
VUSB_ADC
$Comp
L sense:GND #PWR0103
U 1 1
P 1800 1650
F 0 "#PWR0103" H 1800 1400 50  0001 C CNN
F 1 "GND" H 1800 1500 50  0000 C CNN
F 2 "" H 1800 1650 60  0000 C CNN
F 3 "" H 1800 1650 60  0000 C CNN
	1    1800 1650
	1    0    0    -1  
$EndComp
Wire Wire Line
	1800 1500 1800 1650
$Comp
L sense:GND #PWR0120
U 1 1
P 2250 1650
F 0 "#PWR0120" H 2250 1400 50  0001 C CNN
F 1 "GND" H 2250 1500 50  0000 C CNN
F 2 "" H 2250 1650 60  0000 C CNN
F 3 "" H 2250 1650 60  0000 C CNN
	1    2250 1650
	1    0    0    -1  
$EndComp
Wire Wire Line
	2250 1500 2250 1650
Wire Wire Line
	1800 1500 1650 1500
Wire Wire Line
	2400 1500 2250 1500
Wire Wire Line
	2150 6950 2150 7050
$Comp
L sense:GND #PWR?
U 1 1
P 5550 7450
F 0 "#PWR?" H 5550 7200 50  0001 C CNN
F 1 "GND" H 5550 7300 50  0000 C CNN
F 2 "" H 5550 7450 60  0000 C CNN
F 3 "" H 5550 7450 60  0000 C CNN
	1    5550 7450
	1    0    0    -1  
$EndComp
Wire Wire Line
	5550 7350 5550 7450
$EndSCHEMATC
